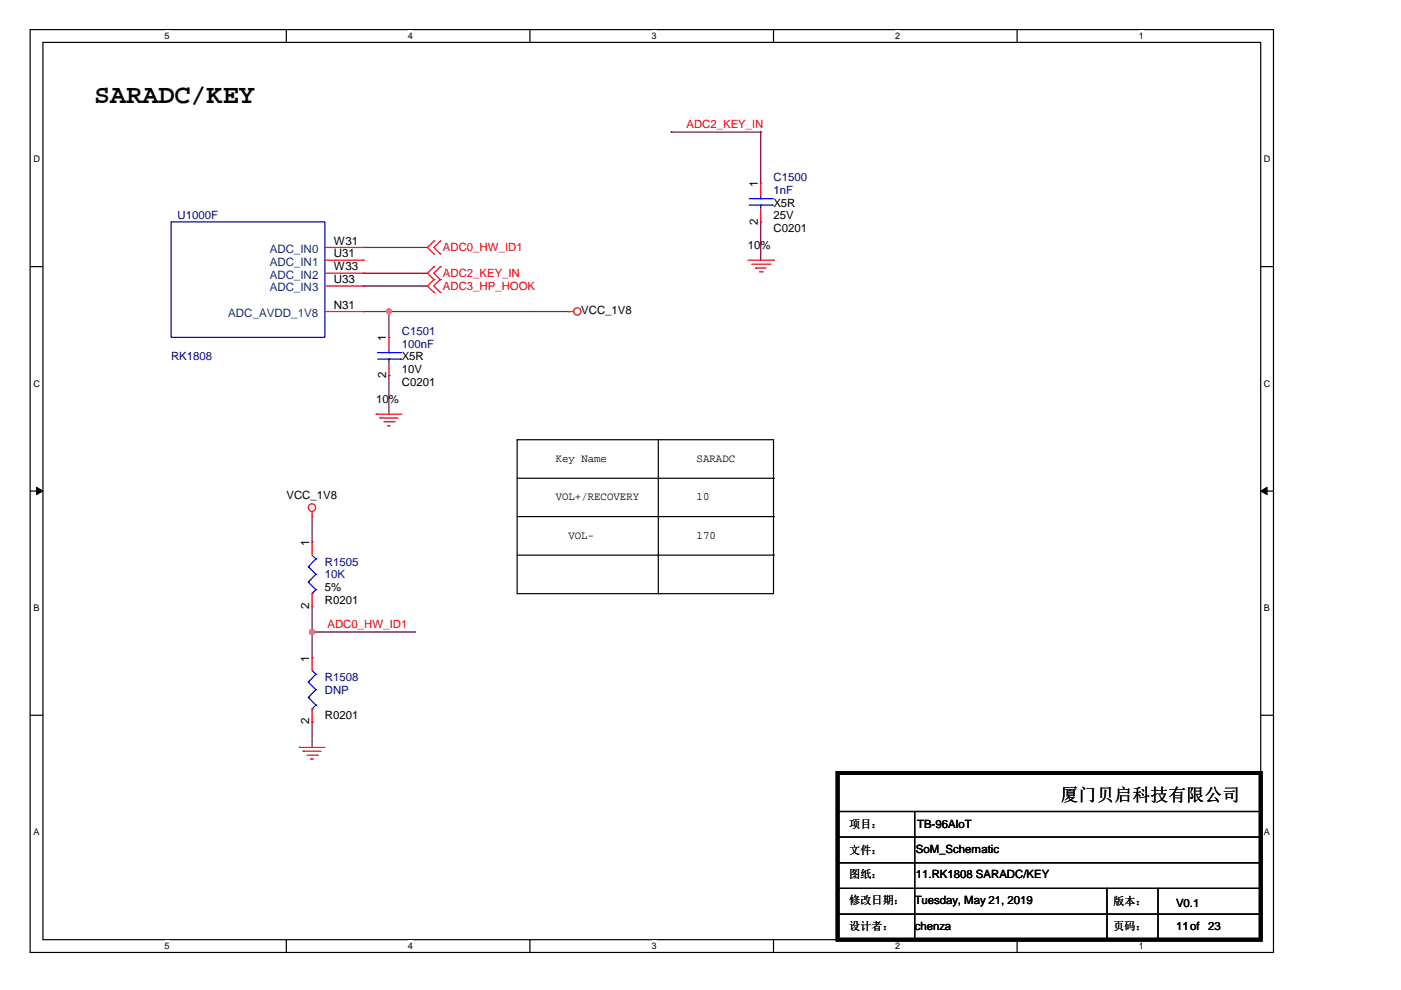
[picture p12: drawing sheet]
<svg xmlns="http://www.w3.org/2000/svg" width="297mm" height="210mm" viewBox="0 0 297 210" stroke-linecap="round" stroke-linejoin="round" font-family="sans-serif">
<path d="M6.4 6.3h263.6v195.6h-263.6zM9.1 9h258.2v190.2h-258.2z" fill="none" stroke="#000" stroke-width=".25"/>
<g fill="#fff">
<path d="M34.9 6.5h1v2.2h-1z"/>
<path d="M34.9 199.4h1v2.2h-1z"/>
</g>
<path d="M60.7 6.3v2.7M60.7 199.2v2.7" fill="none" stroke="#000" stroke-width=".25"/>
<g fill="#fff">
<path d="M86.5 6.5h1v2.2h-1z"/>
<path d="M86.5 199.4h1v2.2h-1z"/>
</g>
<path d="M112.4 6.3v2.7M112.4 199.2v2.7" fill="none" stroke="#000" stroke-width=".25"/>
<g fill="#fff">
<path d="M138.1 6.5h1.1v2.2h-1.1z"/>
<path d="M138.1 199.4h1.1v2.2h-1.1z"/>
</g>
<path d="M164 6.3v2.7M164 199.2v2.7" fill="none" stroke="#000" stroke-width=".25"/>
<g fill="#fff">
<path d="M189.8 6.5h1v2.2h-1z"/>
<path d="M189.8 199.4h1v2.2h-1z"/>
</g>
<path d="M215.6 6.3v2.7M215.6 199.2v2.7" fill="none" stroke="#000" stroke-width=".25"/>
<g fill="#fff">
<path d="M241.4 6.5h1.1v2.2h-1.1z"/>
<path d="M241.4 199.4h1.1v2.2h-1.1z"/>
<path d="M7.1 32.7h1.3v2.2h-1.3z"/>
<path d="M268 32.7h1.3v2.2h-1.3z"/>
<path d="M7.1 80.2h1.3v2.2h-1.3z"/>
<path d="M268 80.2h1.3v2.2h-1.3z"/>
</g>
<path d="M6.4 56.5h2.7M267.3 56.5h2.7" fill="none" stroke="#000" stroke-width=".25"/>
<g fill="#fff">
<path d="M7.1 127.8h1.2v2.2h-1.2z"/>
<path d="M268 127.8h1.2v2.2h-1.2z"/>
</g>
<path d="M6.4 104.1h2.7M267.3 104.1h2.7" fill="none" stroke="#000" stroke-width=".25"/>
<g fill="#000" stroke="#000" stroke-width=".21">
<path d="M7.7 103.3l1.4 .8-1.4 .8z" fill-rule="evenodd"/>
<path d="M267.3 104.1l1.3-.8v1.6z" fill-rule="evenodd"/>
</g>
<g fill="#fff">
<path d="M7.1 175.3h1.2v2.2h-1.2z"/>
<path d="M268 175.3h1.2v2.2h-1.2z"/>
</g>
<g fill="none" stroke="#000" stroke-width=".25">
<path d="M109.6 93.2h54.4v32.7h-54.4zM139.6 93.2v32.7M109.6 101.4h54.4M109.6 109.5h54.4M109.6 117.7h54.4M164 101.4h.1M164 109.5h.1M164 117.7h.1M139.6 125.9h.1M6.4 151.7h2.7M267.3 151.7h2.7M177.6 177.5h89.7"/>
<path d="M177.6 172.1h89.7M193.9 172.1v27.1M267.3 177.5h.1M267.3 172.1h.1M177.6 182.9h89.7M177.6 188.4h89.7M177.6 193.8h89.7M193.9 199.2h.1M234.7 199.2h.1M234.7 188.4v10.8M245.5 199.2h.1M245.5 188.4v10.8"/>
<path d="M267.3 182.9h.1M267.3 188.4h.1M267.3 193.8h.1"/>
</g>
<g fill="none" stroke="#800040" stroke-width=".25">
<path d="M142.3 28h.1M142.3 28h19M161.3 28h.1M161.3 28v10.9M77 52.5h.1M77 57.9h.1M77 52.5h13.6M77 57.9h13.6M161.3 47h.1M161.3 47v8.2M77 66.1h.1M77 60.6h.1"/>
<path d="M77 66.1h43.5M77 60.6h13.6M82.5 66.1h.1M82.5 79.6h.1M82.5 66.1v5.4M82.5 79.6v8.2M120.5 66.1h.1M66.2 115h.1M66.2 109.5v5.5M66.2 134h.1M66.2 139.5h.1M66.2 128.6v10.9"/>
<path d="M66.2 134h21.7M87.9 134h.1M66.2 153h.1M66.2 153v5.5"/>
</g>
<g fill="#f0f" stroke="#f0f" stroke-width=".25">
<circle cx="82.5" cy="66" r=".52"/>
<circle cx="66.1" cy="134" r=".54"/>
</g>
<g fill="none" stroke="#f00" stroke-width=".25">
<path d="M161.3 38.9h.1M161.3 38.9v2.7M68.9 55.2h8.1M68.9 57.9h8.1M68.9 52.5h8.1M77 57.9h.1M77 55.2h.1M77 52.5h.1M92 51.1h.1M92 53.8h.1M92 59.3h.1M92 56.6h.1"/>
<path d="M92 51.1l-1.4 1.4 1.4 1.3M92 59.3l-1.4 1.3 1.4 1.4M92 56.6l-1.4 1.3 1.4 1.4M93.3 53.8h.1M93.3 51.1h.1M93.3 59.3h.1M93.3 56.6h.1M93.3 51.1l-1.3 1.4 1.3 1.3M93.3 59.3l-1.3 1.3 1.3 1.4M93.3 56.6l-1.3 1.3 1.3 1.4M158.6 55.2h5.4M159.4 56h3.8"/>
<path d="M160.2 56.8h.1M160.2 56.8h2.2M161 57.6h.6M161.3 47h.1M161.3 44.3v2.7M161.6 57.6h.1M163.2 56h.1M164 55.2h.1M68.9 66.1h8.1M68.9 60.6h8.1M77 60.6h.1M77 66.1h.1"/>
<path d="M82.5 71.5h.1M82.5 79.6h.1M82.5 71.5v2.7M82.5 76.9v2.7M92 62h.1M93.3 62h.1M120.5 66.1h.1M120.5 66.1h1.1M79.8 87.8h.1M79.8 87.8h5.4M80.6 88.6h.1M80.6 88.6h3.8"/>
<path d="M81.4 89.4h2.2M82.2 90.3h.1M82.2 90.3h.6M83.6 89.4h.1M66.2 109.5h.1M66.2 115h.1M66.2 108.5v1M66.2 115v2.7M66.2 139.5h.1M66.2 128.6h.1M66.2 125.9v2.7M66.2 139.5v2.7"/>
<path d="M63.5 158.5h.1M63.5 158.5h5.4M64.3 159.3h.1M64.3 159.3h3.8M66.2 153h.1M66.2 150.3v2.7M65.1 160.1h2.2M65.9 160.9h.1M65.9 160.9h.6M67.3 160.1h.1"/>
<circle cx="122.4" cy="66" r=".78"/>
<circle cx="66.1" cy="107.6" r=".79"/>
</g>
<path d="M177.6 163.9h89.7v35.3h-89.7z" fill="none" stroke="#000" stroke-width=".8"/>
<g fill="none" stroke="#00f" stroke-width=".25">
<path d="M36.3 47h32.6v24.5h-32.6zM158.8 43.5h4.9M158.8 42.1h4.9M161.3 42.1h.1M161.3 43.5h.1M161.3 41.6v.5M161.3 43.5v.8M163.7 43.5h.1M163.7 42.1h.1M80.1 76.1h4.8M80.1 74.8h4.8M82.5 74.8h.1"/>
<path d="M82.5 76.1h.1M82.5 74.2v.6M82.5 76.1v.8M84.9 76.1h.1M84.9 74.8h.1M66.2 117.7l.8 .8M67 118.5h.1M67 118.5l-1.6 1.7M65.4 120.2h.1M65.4 123.4h.1M65.4 120.2l1.6 1.6M65.4 123.4l1.6 1.6"/>
<path d="M66.2 125.9h.1M67 121.8h.1M67 125h.1M67 121.8l-1.6 1.6M67 125l-.8 .9M65.4 144.6h.1M65.4 147.9h.1M65.4 144.6l1.6 1.6M65.4 147.9l1.6 1.6M66.2 150.3h.1M66.2 142.2l.8 .8M67 143h.1"/>
<path d="M67 146.2h.1M67 149.5h.1M67 143l-1.6 1.6M67 146.2l-1.6 1.7M67 149.5l-.8 .8"/>
</g>
<text font-size="5.7" x="20" y="21.9">SARADC/KEY</text>
<text font-size="3.8" x="224.9" y="169.7">厦门贝启科技有限公司</text>
<g font-size="2.5">
<text x="160.7" y="39.7" transform="rotate(-90 160.7 39.7)">1</text>
<text x="160.7" y="47.6" transform="rotate(-90 160.7 47.6)">2</text>
<text x="70.8" y="51.9">W31</text>
<text x="70.8" y="57.3">W33</text>
<text x="70.8" y="54.6">U31</text>
<text x="70.8" y="60">U33</text>
<text x="70.8" y="65.5">N31</text>
<text x="81.9" y="72.3" transform="rotate(-90 81.9 72.3)">1</text>
<text x="81.9" y="80.2" transform="rotate(-90 81.9 80.2)">2</text>
<text x="65.6" y="115.8" transform="rotate(-90 65.6 115.8)">1</text>
<text x="65.6" y="129.2" transform="rotate(-90 65.6 129.2)">2</text>
<text x="65.6" y="140.3" transform="rotate(-90 65.6 140.3)">1</text>
<text x="65.6" y="153.6" transform="rotate(-90 65.6 153.6)">2</text>
</g>
<g font-size="2.5" fill="#004080">
<text x="57.2" y="53.6">ADC_IN0</text>
<text x="57.2" y="59.1">ADC_IN2</text>
<text x="57.2" y="56.3">ADC_IN1</text>
<text x="57.2" y="61.8">ADC_IN3</text>
<text x="48.4" y="67.2">ADC_AVDD_1V8</text>
</g>
<g font-size="2.4" fill="#f00">
<text x="145.5" y="27.2">ADC2_KEY_IN</text>
<text x="93.9" y="53.3">ADC0_HW_ID1</text>
<text x="93.9" y="58.8">ADC2_KEY_IN</text>
<text x="93.9" y="61.5">ADC3_HP_HOOK</text>
<text x="69.4" y="133.2">ADC0_HW_ID1</text>
</g>
<g font-size="2.4" fill="#000080">
<text x="164" y="38.4">C1500</text>
<text x="164" y="41.1">1nF</text>
<text x="37.6" y="46.5">U1000F</text>
<text x="85.2" y="71">C1501</text>
<text x="36.3" y="76.4">RK1808</text>
<text x="85.2" y="73.7">100nF</text>
<text x="68.9" y="119.9">R1505</text>
<text x="68.9" y="122.6">10K</text>
<text x="68.9" y="144.4">R1508</text>
<text x="68.9" y="147.1">DNP</text>
</g>
<g font-size="2.4">
<text x="164" y="43.8">X5R</text>
<text x="164" y="46.5">25V</text>
<text x="158.6" y="52.8">10%</text>
<text x="164" y="49.2">C0201</text>
<text x="123.2" y="66.6">VCC_1V8</text>
<text x="85.2" y="76.4">X5R</text>
<text x="85.2" y="81.8">C0201</text>
<text x="85.2" y="79.1">10V</text>
<text x="79.8" y="85.4">10%</text>
<text x="117.8" y="97.9">Key Name</text>
<text x="147.7" y="97.9">SARADC</text>
<text x="60.7" y="105.8">VCC_1V8</text>
<text x="117.8" y="106.1">VOL+/RECOVERY</text>
<text x="147.7" y="106.1">10</text>
<text x="120.5" y="114.2">VOL-</text>
<text x="147.7" y="114.2">170</text>
<text x="68.9" y="125.3">5%</text>
<text x="68.9" y="128.1">R0201</text>
<text x="68.9" y="152.5">R0201</text>
<text x="180" y="175.6">项目：</text>
<text x="194.4" y="175.6">TB-96AIoT</text>
<text x="180" y="181.1">文件：</text>
<text x="194.2" y="180.8">SoM_Schematic</text>
<text x="180" y="191.7">修改日期：</text>
<text x="180" y="186.2">图纸：</text>
<text x="193.9" y="191.7">Tuesday, May 21, 2019</text>
<text x="194.2" y="186.2">11.RK1808 SARADC/KEY</text>
<text x="236.1" y="191.9">版本：</text>
<text x="180" y="197.1">设计者：</text>
<text x="193.9" y="197.1">chenza</text>
<text x="236.1" y="197.1">页码：</text>
<text x="249.3" y="192.2">V0.1</text>
<text x="249.3" y="197.1">11of</text>
<text x="256.2" y="197.1">23</text>
</g>
<g font-size="1.9">
<text x="34.9" y="8.3">5</text>
<text x="86.5" y="8.3">4</text>
<text x="138.1" y="8.3">3</text>
<text x="189.8" y="8.3">2</text>
<text x="241.4" y="8.3">1</text>
<text x="7.1" y="34.4">D</text>
<text x="268" y="34.4">D</text>
<text x="7.1" y="82">C</text>
<text x="268" y="82">C</text>
<text x="7.1" y="129.6">B</text>
<text x="268" y="129.6">B</text>
<text x="7.1" y="177.1">A</text>
<text x="268" y="177.1">A</text>
<text x="34.9" y="201.2">5</text>
<text x="86.5" y="201.2">4</text>
<text x="138.1" y="201.2">3</text>
<text x="189.8" y="201.2">2</text>
<text x="241.4" y="201.2">1</text>
</g>
</svg>
